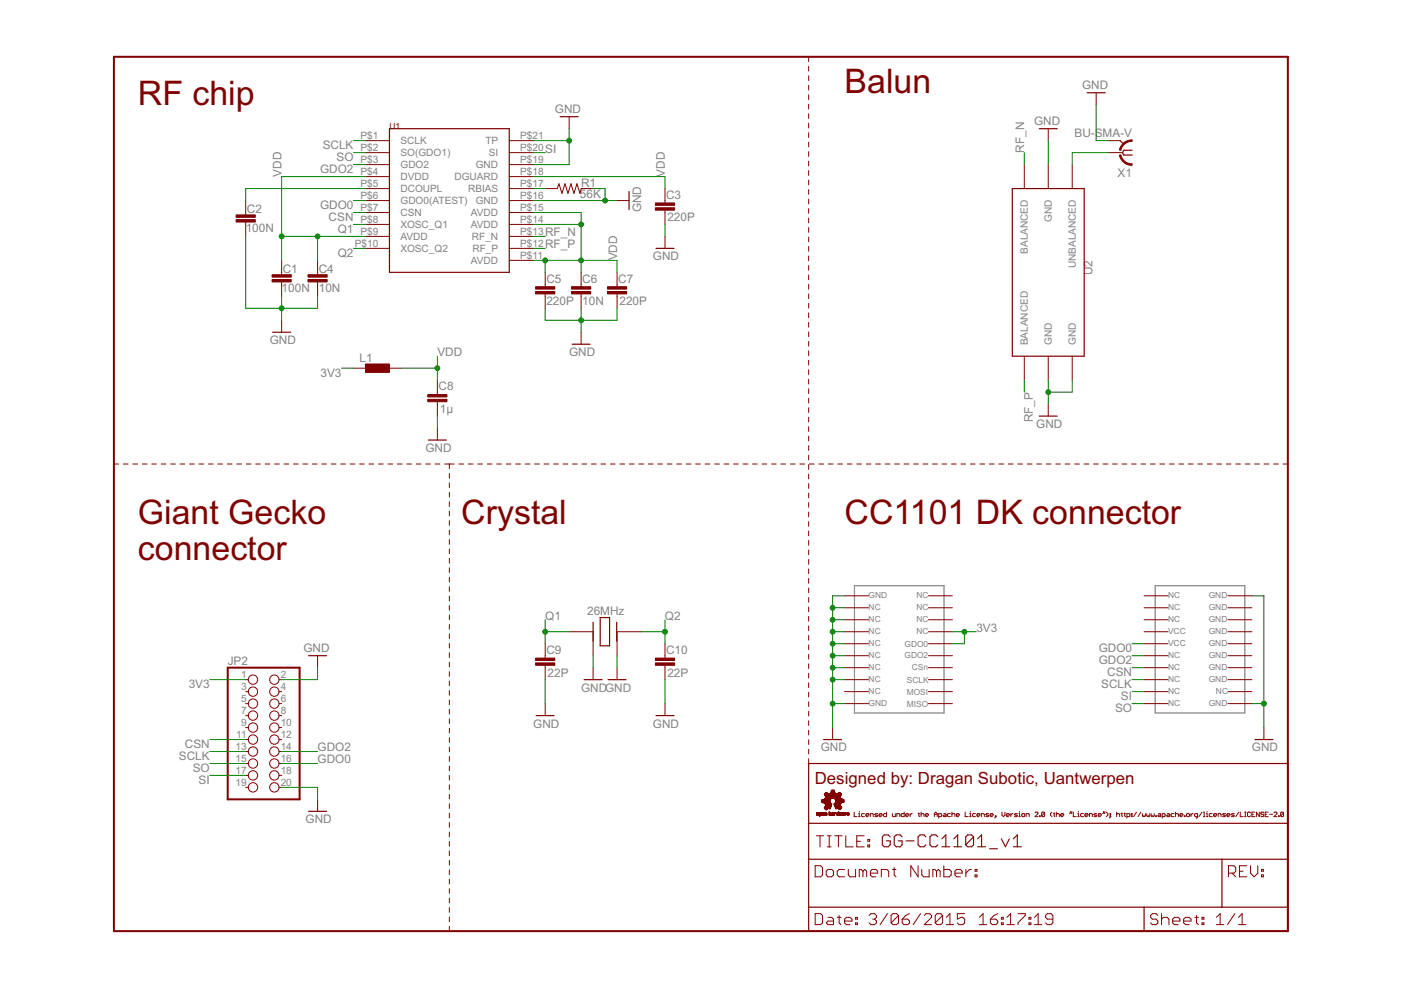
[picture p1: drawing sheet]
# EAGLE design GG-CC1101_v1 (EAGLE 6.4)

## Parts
C1  100N  CAP0805  [0805]
C2  100N  CAP0805  [0805]
C3  220P  CAP0805  [0805]
C4  10N  CAP0805  [0805]
C5  220P  CAP0805  [0805]
C6  10N  CAP0805  [0805]
C7  220P  CAP0805  [0805]
C8  1µ  CAP0805  [0805]
C9  22P  CAP0805  [0805]
C10  22P  CAP0805  [0805]
JP2  PINHD-2X10  [2X10]
L1  BLM15HG102SN1  [0402]
R1  56K  RESISTOR0805-RES  [0805]
U1  CC1101  [CC1101]
U2  BALUN-433MHZ  [BALUN-433MHZ]
U$1  CC1101-EVAL_KIT  [CC1101-EVAL_KIT]
U$2  XTAL-26MHZ  [XTAL-26MHZ]
X1  BU-SMA-V  [BU-SMA-V]

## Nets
3V3: JP2.1 L1.1 U$1.P$14 U$1.P$15
CSN: JP2.11 U1.P$7(CSN) U$1.P$24
GDO0: JP2.16 U1.P$6(GDO0(ATEST)) U$1.P$26
GDO2: JP2.14 U1.P$3(GDO2) U$1.P$25
GND: C1.2 C2.2 C3.2 C4.2 C5.2 C6.2 C7.2 C8.2 C9.2 C10.2 JP2.2 JP2.20 R1.2 U1.P$16(GND) U1.P$19(GND) U1.P$21(TP) U2.P$2(GND) U2.P$5(GND) U2.P$6(GND) U$1.P$1 U$1.P$3 U$1.P$4 U$1.P$5 U$1.P$6 U$1.P$7 U$1.P$8 U$1.P$9 U$1.P$10 U$1.P$31 U$1.P$40 U$2.P$2 U$2.P$4 X1.2 X1.3 X1.4 X1.5
N$5: C2.1 U1.P$5(DCOUPL)
N$6: R1.1 U1.P$17(RBIAS)
N$10: U2.P$1(UNBALANCED) X1.1
Q1: C9.1 U1.P$8(XOSC_Q1) U$2.P$1
Q2: C10.1 U1.P$10(XOSC_Q2) U$2.P$3
RF_N: U1.P$13(RF_N) U2.P$3(BALANCED)
RF_P: U1.P$12(RF_P) U2.P$4(BALANCED)
SCLK: JP2.13 U1.P$1(SCLK) U$1.P$23
SI: JP2.17 U1.P$20(SI) U$1.P$22
SO: JP2.15 U1.P$2(SO(GDO1)) U$1.P$21
VDD: C1.1 C3.1 C4.1 C5.1 C6.1 C7.1 C8.1 L1.2 U1.P$4(DVDD) U1.P$9(AVDD) U1.P$11(AVDD) U1.P$14(AVDD) U1.P$15(AVDD) U1.P$18(DGUARD)
Unconnected: JP2.3 JP2.4 JP2.5 JP2.6 JP2.7 JP2.8 JP2.9 JP2.10 JP2.12 JP2.18 JP2.19 U$1.P$2 U$1.P$11 U$1.P$12 U$1.P$13 U$1.P$16 U$1.P$17 U$1.P$18 U$1.P$19 U$1.P$20 U$1.P$27 U$1.P$28 U$1.P$29 U$1.P$30 U$1.P$32 U$1.P$33 U$1.P$34 U$1.P$35 U$1.P$36 U$1.P$37 U$1.P$38 U$1.P$39

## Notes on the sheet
- Balun
- RF chip
- Crystal | CC1101 DK connector
- Giant Gecko 
  connector
- 26MHz
- Designed by: Dragan Subotic, Uantwerpen
- Licensed under the Apache License, Version 2.0 (the "License"); http://www.apache.org/licenses/LICENSE-2.0

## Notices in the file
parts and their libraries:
SparkFun: Licensing: CC v3.0 Share-Alike You are welcome to use this library for commercial purposes.
